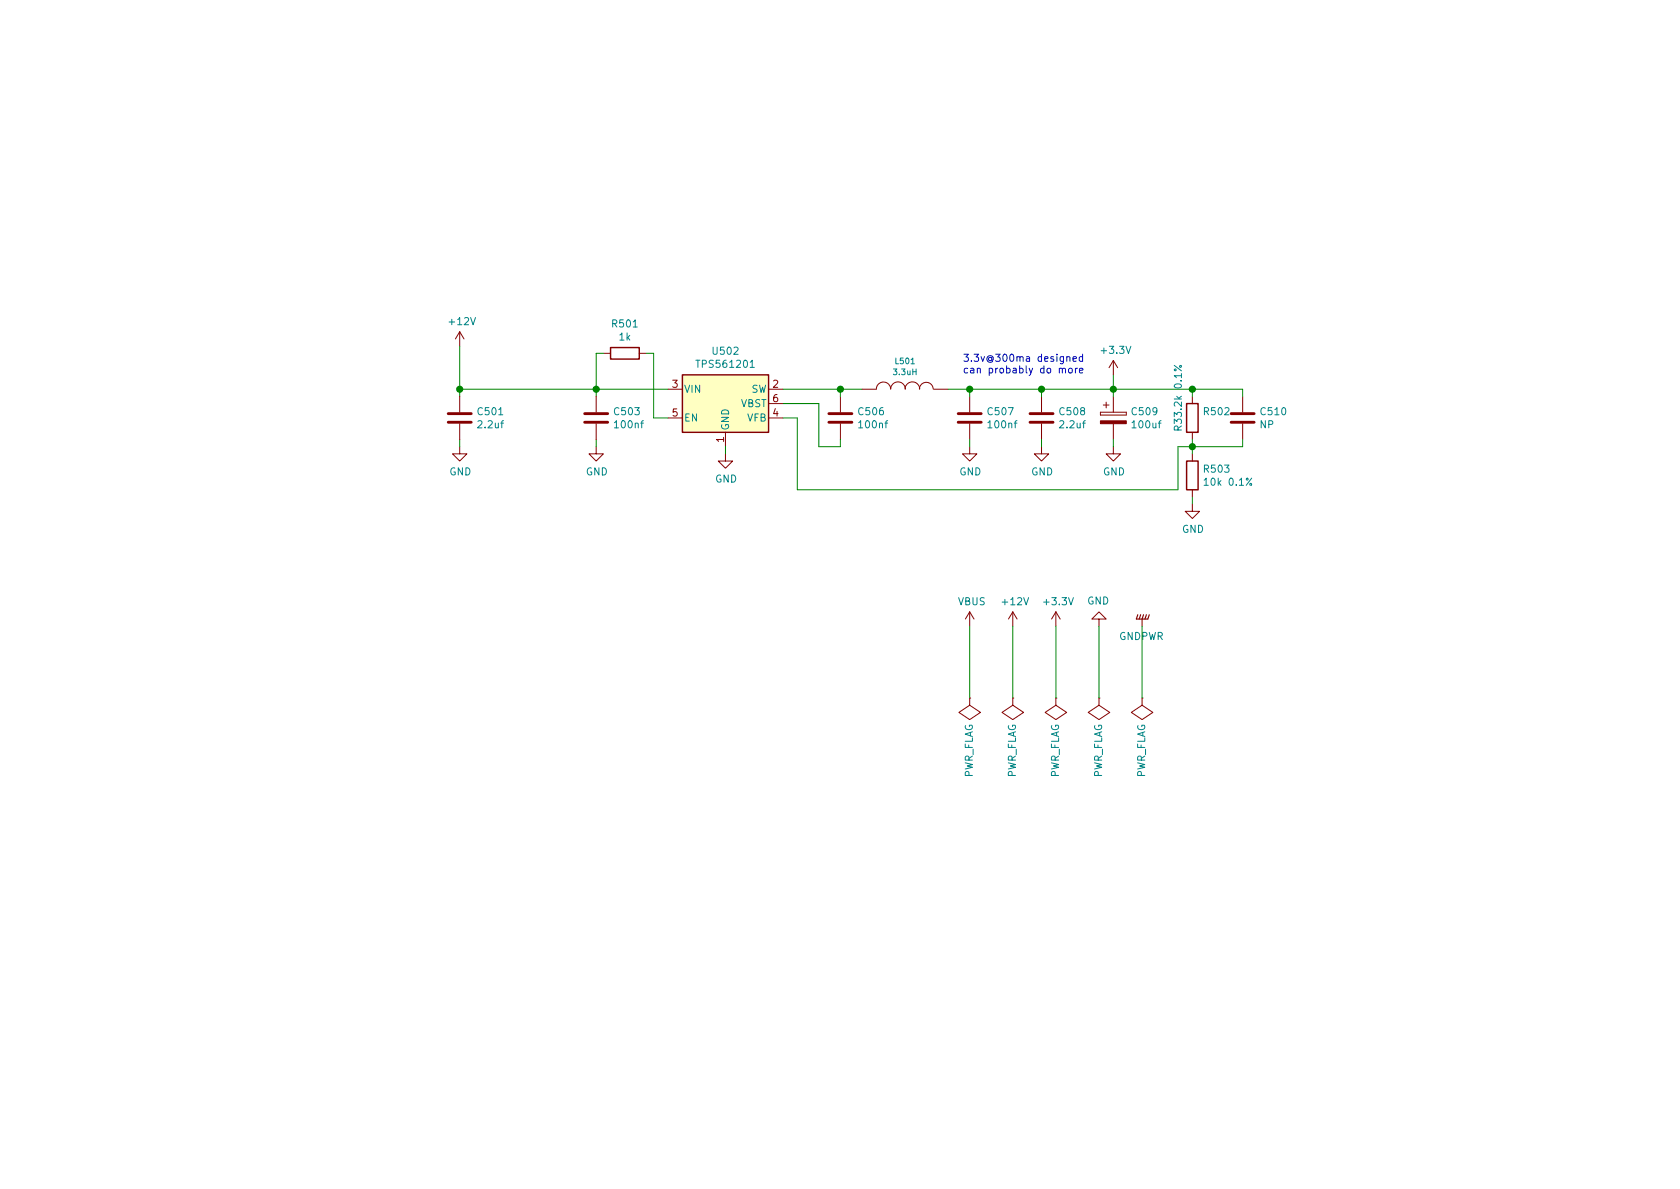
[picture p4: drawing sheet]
EESchema Schematic File Version 4
LIBS:MoxiE_Control_board-cache
EELAYER 29 0
EELAYER END
$Descr A4 11693 8268
encoding utf-8
Sheet 4 5
Title ""
Date ""
Rev ""
Comp ""
Comment1 ""
Comment2 ""
Comment3 ""
Comment4 ""
$EndDescr
$Comp
L MoxiE_Control_board-rescue:TPS563200-Regulator_Switching U?
U 1 1
P 5050 2800
AR Path="/5B1528F8/5ADFCBDF" Ref="U?"  Part="1" 
AR Path="/5B39743C/5B3979B7/5ADFCBDF" Ref="U?"  Part="1" 
AR Path="/5B3979B7/5ADFCBDF" Ref="U502"  Part="1" 
F 0 "U502" H 5050 3167 50  0000 C CNN
F 1 "TPS561201" H 5050 3076 50  0000 C CNN
F 2 "TO_SOT_Packages_SMD:SOT-23-6" H 5100 2550 50  0001 L CNN
F 3 "http://www.ti.com/lit/ds/symlink/tps563200.pdf" H 5050 2800 50  0001 C CNN
	1    5050 2800
	1    0    0    -1  
$EndComp
$Comp
L MoxiE_drive-rescue:INDUCTOR-MyCustomLib L?
U 1 1
P 6300 2700
AR Path="/5B1528F8/5ADFCBE7" Ref="L?"  Part="1" 
AR Path="/5B39743C/5B3979B7/5ADFCBE7" Ref="L?"  Part="1" 
AR Path="/5B3979B7/5ADFCBE7" Ref="L501"  Part="1" 
F 0 "L501" V 6493 2700 40  0000 C CNN
F 1 "3.3uH" V 6417 2700 40  0000 C CNN
F 2 "Mas_custom_parts:L_Bourns_SRN-4018" V 6432 2700 60  0001 C CNN
F 3 "" H 6300 2700 60  0000 C CNN
F 4 "SRN4018TA-3R3M " V 6300 2700 50  0001 C CNN "Part#"
	1    6300 2700
	0    1    -1   0   
$EndComp
$Comp
L MoxiE_Control_board-rescue:C-Device C?
U 1 1
P 5850 2900
AR Path="/5B1528F8/5ADFCBEE" Ref="C?"  Part="1" 
AR Path="/5B39743C/5B3979B7/5ADFCBEE" Ref="C?"  Part="1" 
AR Path="/5B3979B7/5ADFCBEE" Ref="C506"  Part="1" 
F 0 "C506" H 5965 2946 50  0000 L CNN
F 1 "100nf" H 5965 2855 50  0000 L CNN
F 2 "Capacitors_SMD:C_0402" H 5888 2750 50  0001 C CNN
F 3 "~" H 5850 2900 50  0001 C CNN
	1    5850 2900
	1    0    0    -1  
$EndComp
$Comp
L MoxiE_Control_board-rescue:R-Device R?
U 1 1
P 4350 2450
AR Path="/5B1528F8/5ADFCBF5" Ref="R?"  Part="1" 
AR Path="/5B39743C/5B3979B7/5ADFCBF5" Ref="R?"  Part="1" 
AR Path="/5B3979B7/5ADFCBF5" Ref="R501"  Part="1" 
F 0 "R501" V 4143 2450 50  0000 C CNN
F 1 "1k" V 4234 2450 50  0000 C CNN
F 2 "Resistors_SMD:R_0402" V 4280 2450 50  0001 C CNN
F 3 "~" H 4350 2450 50  0001 C CNN
	1    4350 2450
	0    1    1    0   
$EndComp
$Comp
L MoxiE_Control_board-rescue:R-Device R?
U 1 1
P 8300 3300
AR Path="/5B1528F8/5ADFCBFC" Ref="R?"  Part="1" 
AR Path="/5B39743C/5B3979B7/5ADFCBFC" Ref="R?"  Part="1" 
AR Path="/5B3979B7/5ADFCBFC" Ref="R503"  Part="1" 
F 0 "R503" H 8370 3346 50  0000 L CNN
F 1 "10k 0.1%" H 8370 3255 50  0000 L CNN
F 2 "Resistors_SMD:R_0402" V 8230 3300 50  0001 C CNN
F 3 "~" H 8300 3300 50  0001 C CNN
	1    8300 3300
	1    0    0    -1  
$EndComp
$Comp
L MoxiE_Control_board-rescue:R-Device R?
U 1 1
P 8300 2900
AR Path="/5B1528F8/5ADFCC03" Ref="R?"  Part="1" 
AR Path="/5B39743C/5B3979B7/5ADFCC03" Ref="R?"  Part="1" 
AR Path="/5B3979B7/5ADFCC03" Ref="R502"  Part="1" 
F 0 "R502" H 8370 2946 50  0000 L CNN
F 1 "R33.2k 0.1%" V 8200 2800 50  0000 L CNN
F 2 "Resistors_SMD:R_0402" V 8230 2900 50  0001 C CNN
F 3 "~" H 8300 2900 50  0001 C CNN
	1    8300 2900
	1    0    0    -1  
$EndComp
$Comp
L MoxiE_Control_board-rescue:GND-power #PWR?
U 1 1
P 5050 3150
AR Path="/5B1528F8/5ADFCC0A" Ref="#PWR?"  Part="1" 
AR Path="/5B39743C/5B3979B7/5ADFCC0A" Ref="#PWR?"  Part="1" 
AR Path="/5B3979B7/5ADFCC0A" Ref="#PWR0507"  Part="1" 
F 0 "#PWR0507" H 5050 2900 50  0001 C CNN
F 1 "GND" H 5055 2977 50  0000 C CNN
F 2 "" H 5050 3150 50  0001 C CNN
F 3 "" H 5050 3150 50  0001 C CNN
	1    5050 3150
	1    0    0    -1  
$EndComp
$Comp
L MoxiE_Control_board-rescue:+12V-power #PWR?
U 1 1
P 3200 2400
AR Path="/5B1528F8/5ADFCC10" Ref="#PWR?"  Part="1" 
AR Path="/5B39743C/5B3979B7/5ADFCC10" Ref="#PWR?"  Part="1" 
AR Path="/5B3979B7/5ADFCC10" Ref="#PWR0501"  Part="1" 
F 0 "#PWR0501" H 3200 2250 50  0001 C CNN
F 1 "+12V" H 3215 2573 50  0000 C CNN
F 2 "" H 3200 2400 50  0001 C CNN
F 3 "" H 3200 2400 50  0001 C CNN
	1    3200 2400
	1    0    0    -1  
$EndComp
Wire Wire Line
	5050 3100 5050 3150
Wire Wire Line
	5450 2700 5850 2700
Wire Wire Line
	5850 2750 5850 2700
Connection ~ 5850 2700
Wire Wire Line
	5850 2700 6000 2700
Wire Wire Line
	5850 3050 5850 3100
Wire Wire Line
	5850 3100 5700 3100
Wire Wire Line
	5700 3100 5700 2800
Wire Wire Line
	5700 2800 5450 2800
Wire Wire Line
	5450 2900 5550 2900
$Comp
L MoxiE_Control_board-rescue:C-Device C?
U 1 1
P 6750 2900
AR Path="/5B1528F8/5ADFCC20" Ref="C?"  Part="1" 
AR Path="/5B39743C/5B3979B7/5ADFCC20" Ref="C?"  Part="1" 
AR Path="/5B3979B7/5ADFCC20" Ref="C507"  Part="1" 
F 0 "C507" H 6865 2946 50  0000 L CNN
F 1 "100nf" H 6865 2855 50  0000 L CNN
F 2 "Capacitors_SMD:C_0402" H 6788 2750 50  0001 C CNN
F 3 "~" H 6750 2900 50  0001 C CNN
	1    6750 2900
	1    0    0    -1  
$EndComp
$Comp
L MoxiE_Control_board-rescue:C-Device C?
U 1 1
P 7250 2900
AR Path="/5B1528F8/5ADFCC27" Ref="C?"  Part="1" 
AR Path="/5B39743C/5B3979B7/5ADFCC27" Ref="C?"  Part="1" 
AR Path="/5B3979B7/5ADFCC27" Ref="C508"  Part="1" 
F 0 "C508" H 7365 2946 50  0000 L CNN
F 1 "2.2uf" H 7365 2855 50  0000 L CNN
F 2 "Capacitors_SMD:C_0603" H 7288 2750 50  0001 C CNN
F 3 "~" H 7250 2900 50  0001 C CNN
	1    7250 2900
	1    0    0    -1  
$EndComp
$Comp
L MoxiE_Control_board-rescue:CP-Device C?
U 1 1
P 7750 2900
AR Path="/5B1528F8/5ADFCC2F" Ref="C?"  Part="1" 
AR Path="/5B39743C/5B3979B7/5ADFCC2F" Ref="C?"  Part="1" 
AR Path="/5B3979B7/5ADFCC2F" Ref="C509"  Part="1" 
F 0 "C509" H 7868 2946 50  0000 L CNN
F 1 "100uf" H 7868 2855 50  0000 L CNN
F 2 "Capacitors_Tantalum_SMD:CP_Tantalum_Case-B_EIA-3528-21_Reflow" H 7788 2750 50  0001 C CNN
F 3 "~" H 7750 2900 50  0001 C CNN
F 4 "TPSB107K006R0250 " H 7750 2900 50  0001 C CNN "Part#"
	1    7750 2900
	1    0    0    -1  
$EndComp
Wire Wire Line
	6600 2700 6750 2700
Wire Wire Line
	8300 2700 8300 2750
Wire Wire Line
	7750 2750 7750 2700
Wire Wire Line
	7250 2750 7250 2700
Wire Wire Line
	6750 2750 6750 2700
$Comp
L MoxiE_Control_board-rescue:GND-power #PWR?
U 1 1
P 8300 3500
AR Path="/5B1528F8/5ADFCC3B" Ref="#PWR?"  Part="1" 
AR Path="/5B39743C/5B3979B7/5ADFCC3B" Ref="#PWR?"  Part="1" 
AR Path="/5B3979B7/5ADFCC3B" Ref="#PWR0520"  Part="1" 
F 0 "#PWR0520" H 8300 3250 50  0001 C CNN
F 1 "GND" H 8305 3327 50  0000 C CNN
F 2 "" H 8300 3500 50  0001 C CNN
F 3 "" H 8300 3500 50  0001 C CNN
	1    8300 3500
	1    0    0    -1  
$EndComp
$Comp
L MoxiE_Control_board-rescue:GND-power #PWR?
U 1 1
P 7750 3100
AR Path="/5B1528F8/5ADFCC41" Ref="#PWR?"  Part="1" 
AR Path="/5B39743C/5B3979B7/5ADFCC41" Ref="#PWR?"  Part="1" 
AR Path="/5B3979B7/5ADFCC41" Ref="#PWR0518"  Part="1" 
F 0 "#PWR0518" H 7750 2850 50  0001 C CNN
F 1 "GND" H 7755 2927 50  0000 C CNN
F 2 "" H 7750 3100 50  0001 C CNN
F 3 "" H 7750 3100 50  0001 C CNN
	1    7750 3100
	1    0    0    -1  
$EndComp
$Comp
L MoxiE_Control_board-rescue:GND-power #PWR?
U 1 1
P 7250 3100
AR Path="/5B1528F8/5ADFCC47" Ref="#PWR?"  Part="1" 
AR Path="/5B39743C/5B3979B7/5ADFCC47" Ref="#PWR?"  Part="1" 
AR Path="/5B3979B7/5ADFCC47" Ref="#PWR0514"  Part="1" 
F 0 "#PWR0514" H 7250 2850 50  0001 C CNN
F 1 "GND" H 7255 2927 50  0000 C CNN
F 2 "" H 7250 3100 50  0001 C CNN
F 3 "" H 7250 3100 50  0001 C CNN
	1    7250 3100
	1    0    0    -1  
$EndComp
$Comp
L MoxiE_Control_board-rescue:GND-power #PWR?
U 1 1
P 6750 3100
AR Path="/5B1528F8/5ADFCC4D" Ref="#PWR?"  Part="1" 
AR Path="/5B39743C/5B3979B7/5ADFCC4D" Ref="#PWR?"  Part="1" 
AR Path="/5B3979B7/5ADFCC4D" Ref="#PWR0511"  Part="1" 
F 0 "#PWR0511" H 6750 2850 50  0001 C CNN
F 1 "GND" H 6755 2927 50  0000 C CNN
F 2 "" H 6750 3100 50  0001 C CNN
F 3 "" H 6750 3100 50  0001 C CNN
	1    6750 3100
	1    0    0    -1  
$EndComp
Wire Wire Line
	6750 3100 6750 3050
Wire Wire Line
	7250 3100 7250 3050
Wire Wire Line
	7750 3100 7750 3050
Wire Wire Line
	8300 3150 8300 3100
Wire Wire Line
	8300 3500 8300 3450
Wire Wire Line
	8300 3100 8200 3100
Wire Wire Line
	8200 3100 8200 3400
Connection ~ 8300 3100
Wire Wire Line
	8300 3100 8300 3050
Wire Wire Line
	5550 2900 5550 3400
$Comp
L MoxiE_drive-cache:+3.3V #PWR?
U 1 1
P 7750 2600
AR Path="/5B1528F8/5ADFCC5D" Ref="#PWR?"  Part="1" 
AR Path="/5B39743C/5B3979B7/5ADFCC5D" Ref="#PWR?"  Part="1" 
AR Path="/5B3979B7/5ADFCC5D" Ref="#PWR0517"  Part="1" 
F 0 "#PWR0517" H 7750 2450 50  0001 C CNN
F 1 "+3.3V" H 7765 2773 50  0000 C CNN
F 2 "" H 7750 2600 50  0001 C CNN
F 3 "" H 7750 2600 50  0001 C CNN
	1    7750 2600
	1    0    0    -1  
$EndComp
Wire Wire Line
	7750 2700 7750 2600
Connection ~ 7750 2700
$Comp
L MoxiE_Control_board-rescue:C-Device C?
U 1 1
P 8650 2900
AR Path="/5B1528F8/5ADFCC65" Ref="C?"  Part="1" 
AR Path="/5B39743C/5B3979B7/5ADFCC65" Ref="C?"  Part="1" 
AR Path="/5B3979B7/5ADFCC65" Ref="C510"  Part="1" 
F 0 "C510" H 8765 2946 50  0000 L CNN
F 1 "NP" H 8765 2855 50  0000 L CNN
F 2 "Capacitors_SMD:C_0402" H 8688 2750 50  0001 C CNN
F 3 "~" H 8650 2900 50  0001 C CNN
	1    8650 2900
	1    0    0    -1  
$EndComp
Wire Wire Line
	8650 2750 8650 2700
Wire Wire Line
	8650 2700 8300 2700
Connection ~ 8300 2700
Wire Wire Line
	8650 3050 8650 3100
Wire Wire Line
	8650 3100 8300 3100
Wire Wire Line
	7750 2700 8300 2700
Wire Wire Line
	7250 2700 7750 2700
Connection ~ 7250 2700
Wire Wire Line
	6750 2700 7250 2700
Connection ~ 6750 2700
Wire Wire Line
	5550 3400 8200 3400
Wire Wire Line
	3200 2700 3200 2400
Wire Wire Line
	3200 2700 3200 2750
Connection ~ 3200 2700
Wire Wire Line
	4150 2700 4150 2750
Connection ~ 4150 2700
Wire Wire Line
	4150 2700 4150 2450
Wire Wire Line
	4150 2450 4200 2450
Wire Wire Line
	4500 2450 4550 2450
Wire Wire Line
	4550 2450 4550 2900
Wire Wire Line
	4550 2900 4650 2900
$Comp
L MoxiE_Control_board-rescue:GND-power #PWR?
U 1 1
P 4150 3100
AR Path="/5B1528F8/5ADFCC90" Ref="#PWR?"  Part="1" 
AR Path="/5B39743C/5B3979B7/5ADFCC90" Ref="#PWR?"  Part="1" 
AR Path="/5B3979B7/5ADFCC90" Ref="#PWR0505"  Part="1" 
F 0 "#PWR0505" H 4150 2850 50  0001 C CNN
F 1 "GND" H 4155 2927 50  0000 C CNN
F 2 "" H 4150 3100 50  0001 C CNN
F 3 "" H 4150 3100 50  0001 C CNN
	1    4150 3100
	1    0    0    -1  
$EndComp
$Comp
L MoxiE_Control_board-rescue:GND-power #PWR?
U 1 1
P 3200 3100
AR Path="/5B1528F8/5ADFCC96" Ref="#PWR?"  Part="1" 
AR Path="/5B39743C/5B3979B7/5ADFCC96" Ref="#PWR?"  Part="1" 
AR Path="/5B3979B7/5ADFCC96" Ref="#PWR0502"  Part="1" 
F 0 "#PWR0502" H 3200 2850 50  0001 C CNN
F 1 "GND" H 3205 2927 50  0000 C CNN
F 2 "" H 3200 3100 50  0001 C CNN
F 3 "" H 3200 3100 50  0001 C CNN
	1    3200 3100
	1    0    0    -1  
$EndComp
Wire Wire Line
	3200 3100 3200 3050
Wire Wire Line
	4150 3100 4150 3050
$Comp
L MoxiE_Control_board-rescue:C-Device C?
U 1 1
P 4150 2900
AR Path="/5B1528F8/5ADFCC9E" Ref="C?"  Part="1" 
AR Path="/5B39743C/5B3979B7/5ADFCC9E" Ref="C?"  Part="1" 
AR Path="/5B3979B7/5ADFCC9E" Ref="C503"  Part="1" 
F 0 "C503" H 4265 2946 50  0000 L CNN
F 1 "100nf" H 4265 2855 50  0000 L CNN
F 2 "Capacitors_SMD:C_0402" H 4188 2750 50  0001 C CNN
F 3 "~" H 4150 2900 50  0001 C CNN
	1    4150 2900
	1    0    0    -1  
$EndComp
Wire Wire Line
	4150 2700 4650 2700
Text Notes 6700 2600 0    50   ~ 0
3.3v@300ma designed\ncan probably do more
$Comp
L MoxiE_Control_board-rescue:C-Device C?
U 1 1
P 3200 2900
AR Path="/5B1528F8/5AEA78DF" Ref="C?"  Part="1" 
AR Path="/5B39743C/5B3979B7/5AEA78DF" Ref="C?"  Part="1" 
AR Path="/5B3979B7/5AEA78DF" Ref="C501"  Part="1" 
F 0 "C501" H 3315 2946 50  0000 L CNN
F 1 "2.2uf" H 3315 2855 50  0000 L CNN
F 2 "Capacitors_SMD:C_0603" H 3238 2750 50  0001 C CNN
F 3 "~" H 3200 2900 50  0001 C CNN
	1    3200 2900
	1    0    0    -1  
$EndComp
Wire Wire Line
	3200 2700 4150 2700
$Comp
L MoxiE_Control_board-rescue:+3.3V-power #PWR?
U 1 1
P 7350 4350
AR Path="/5B1528F8/5B4DF45F" Ref="#PWR?"  Part="1" 
AR Path="/5B39743C/5B3979B7/5B4DF45F" Ref="#PWR?"  Part="1" 
AR Path="/5B3979B7/5B4DF45F" Ref="#PWR0515"  Part="1" 
F 0 "#PWR0515" H 7350 4200 50  0001 C CNN
F 1 "+3.3V" H 7365 4523 50  0000 C CNN
F 2 "" H 7350 4350 50  0001 C CNN
F 3 "" H 7350 4350 50  0001 C CNN
	1    7350 4350
	1    0    0    -1  
$EndComp
$Comp
L MoxiE_Control_board-rescue:+12V-power #PWR?
U 1 1
P 7050 4350
AR Path="/5B1528F8/5B4DF465" Ref="#PWR?"  Part="1" 
AR Path="/5B39743C/5B3979B7/5B4DF465" Ref="#PWR?"  Part="1" 
AR Path="/5B3979B7/5B4DF465" Ref="#PWR0513"  Part="1" 
F 0 "#PWR0513" H 7050 4200 50  0001 C CNN
F 1 "+12V" H 7065 4523 50  0000 C CNN
F 2 "" H 7050 4350 50  0001 C CNN
F 3 "" H 7050 4350 50  0001 C CNN
	1    7050 4350
	1    0    0    -1  
$EndComp
$Comp
L MoxiE_Control_board-rescue:GND-power #PWR?
U 1 1
P 7650 4350
AR Path="/5B1528F8/5B4DF46B" Ref="#PWR?"  Part="1" 
AR Path="/5B39743C/5B3979B7/5B4DF46B" Ref="#PWR?"  Part="1" 
AR Path="/5B3979B7/5B4DF46B" Ref="#PWR0516"  Part="1" 
F 0 "#PWR0516" H 7650 4100 50  0001 C CNN
F 1 "GND" H 7655 4177 50  0000 C CNN
F 2 "" H 7650 4350 50  0001 C CNN
F 3 "" H 7650 4350 50  0001 C CNN
	1    7650 4350
	-1   0    0    1   
$EndComp
$Comp
L MoxiE_Control_board-rescue:VBUS-power #PWR?
U 1 1
P 6750 4350
AR Path="/5B1528F8/5B4DF471" Ref="#PWR?"  Part="1" 
AR Path="/5B39743C/5B3979B7/5B4DF471" Ref="#PWR?"  Part="1" 
AR Path="/5B3979B7/5B4DF471" Ref="#PWR0512"  Part="1" 
F 0 "#PWR0512" H 6750 4200 50  0001 C CNN
F 1 "VBUS" H 6765 4523 50  0000 C CNN
F 2 "" H 6750 4350 50  0001 C CNN
F 3 "" H 6750 4350 50  0001 C CNN
	1    6750 4350
	1    0    0    -1  
$EndComp
$Comp
L MoxiE_Control_board-rescue:GNDPWR-power #PWR?
U 1 1
P 7950 4350
AR Path="/5B1528F8/5B4DF477" Ref="#PWR?"  Part="1" 
AR Path="/5B39743C/5B3979B7/5B4DF477" Ref="#PWR?"  Part="1" 
AR Path="/5B3979B7/5B4DF477" Ref="#PWR0519"  Part="1" 
F 0 "#PWR0519" H 7950 4150 50  0001 C CNN
F 1 "GNDPWR" H 7954 4424 50  0000 C CNN
F 2 "" H 7950 4300 50  0001 C CNN
F 3 "" H 7950 4300 50  0001 C CNN
	1    7950 4350
	-1   0    0    1   
$EndComp
$Comp
L MoxiE_drive_symbol_lib:PWR_FLAG #FLG?
U 1 1
P 6750 4850
AR Path="/5B1528F8/5B4DF47D" Ref="#FLG?"  Part="1" 
AR Path="/5B39743C/5B3979B7/5B4DF47D" Ref="#FLG?"  Part="1" 
AR Path="/5B3979B7/5B4DF47D" Ref="#FLG0501"  Part="1" 
F 0 "#FLG0501" H 6750 4945 50  0001 C CNN
F 1 "PWR_FLAG" V 6750 5028 50  0000 L CNN
F 2 "" H 6750 4850 60  0000 C CNN
F 3 "" H 6750 4850 60  0000 C CNN
	1    6750 4850
	-1   0    0    1   
$EndComp
$Comp
L MoxiE_drive_symbol_lib:PWR_FLAG #FLG?
U 1 1
P 7050 4850
AR Path="/5B1528F8/5B4DF483" Ref="#FLG?"  Part="1" 
AR Path="/5B39743C/5B3979B7/5B4DF483" Ref="#FLG?"  Part="1" 
AR Path="/5B3979B7/5B4DF483" Ref="#FLG0502"  Part="1" 
F 0 "#FLG0502" H 7050 4945 50  0001 C CNN
F 1 "PWR_FLAG" V 7050 5028 50  0000 L CNN
F 2 "" H 7050 4850 60  0000 C CNN
F 3 "" H 7050 4850 60  0000 C CNN
	1    7050 4850
	-1   0    0    1   
$EndComp
$Comp
L MoxiE_drive_symbol_lib:PWR_FLAG #FLG?
U 1 1
P 7350 4850
AR Path="/5B1528F8/5B4DF489" Ref="#FLG?"  Part="1" 
AR Path="/5B39743C/5B3979B7/5B4DF489" Ref="#FLG?"  Part="1" 
AR Path="/5B3979B7/5B4DF489" Ref="#FLG0503"  Part="1" 
F 0 "#FLG0503" H 7350 4945 50  0001 C CNN
F 1 "PWR_FLAG" V 7350 5028 50  0000 L CNN
F 2 "" H 7350 4850 60  0000 C CNN
F 3 "" H 7350 4850 60  0000 C CNN
	1    7350 4850
	-1   0    0    1   
$EndComp
$Comp
L MoxiE_drive_symbol_lib:PWR_FLAG #FLG?
U 1 1
P 7650 4850
AR Path="/5B1528F8/5B4DF48F" Ref="#FLG?"  Part="1" 
AR Path="/5B39743C/5B3979B7/5B4DF48F" Ref="#FLG?"  Part="1" 
AR Path="/5B3979B7/5B4DF48F" Ref="#FLG0504"  Part="1" 
F 0 "#FLG0504" H 7650 4945 50  0001 C CNN
F 1 "PWR_FLAG" V 7650 5028 50  0000 L CNN
F 2 "" H 7650 4850 60  0000 C CNN
F 3 "" H 7650 4850 60  0000 C CNN
	1    7650 4850
	-1   0    0    1   
$EndComp
$Comp
L MoxiE_drive_symbol_lib:PWR_FLAG #FLG?
U 1 1
P 7950 4850
AR Path="/5B1528F8/5B4DF495" Ref="#FLG?"  Part="1" 
AR Path="/5B39743C/5B3979B7/5B4DF495" Ref="#FLG?"  Part="1" 
AR Path="/5B3979B7/5B4DF495" Ref="#FLG0505"  Part="1" 
F 0 "#FLG0505" H 7950 4945 50  0001 C CNN
F 1 "PWR_FLAG" V 7950 5028 50  0000 L CNN
F 2 "" H 7950 4850 60  0000 C CNN
F 3 "" H 7950 4850 60  0000 C CNN
	1    7950 4850
	-1   0    0    1   
$EndComp
Wire Wire Line
	7650 4850 7650 4350
Wire Wire Line
	7350 4850 7350 4350
Wire Wire Line
	7050 4850 7050 4350
Wire Wire Line
	6750 4850 6750 4350
Wire Wire Line
	7950 4850 7950 4350
$EndSCHEMATC
